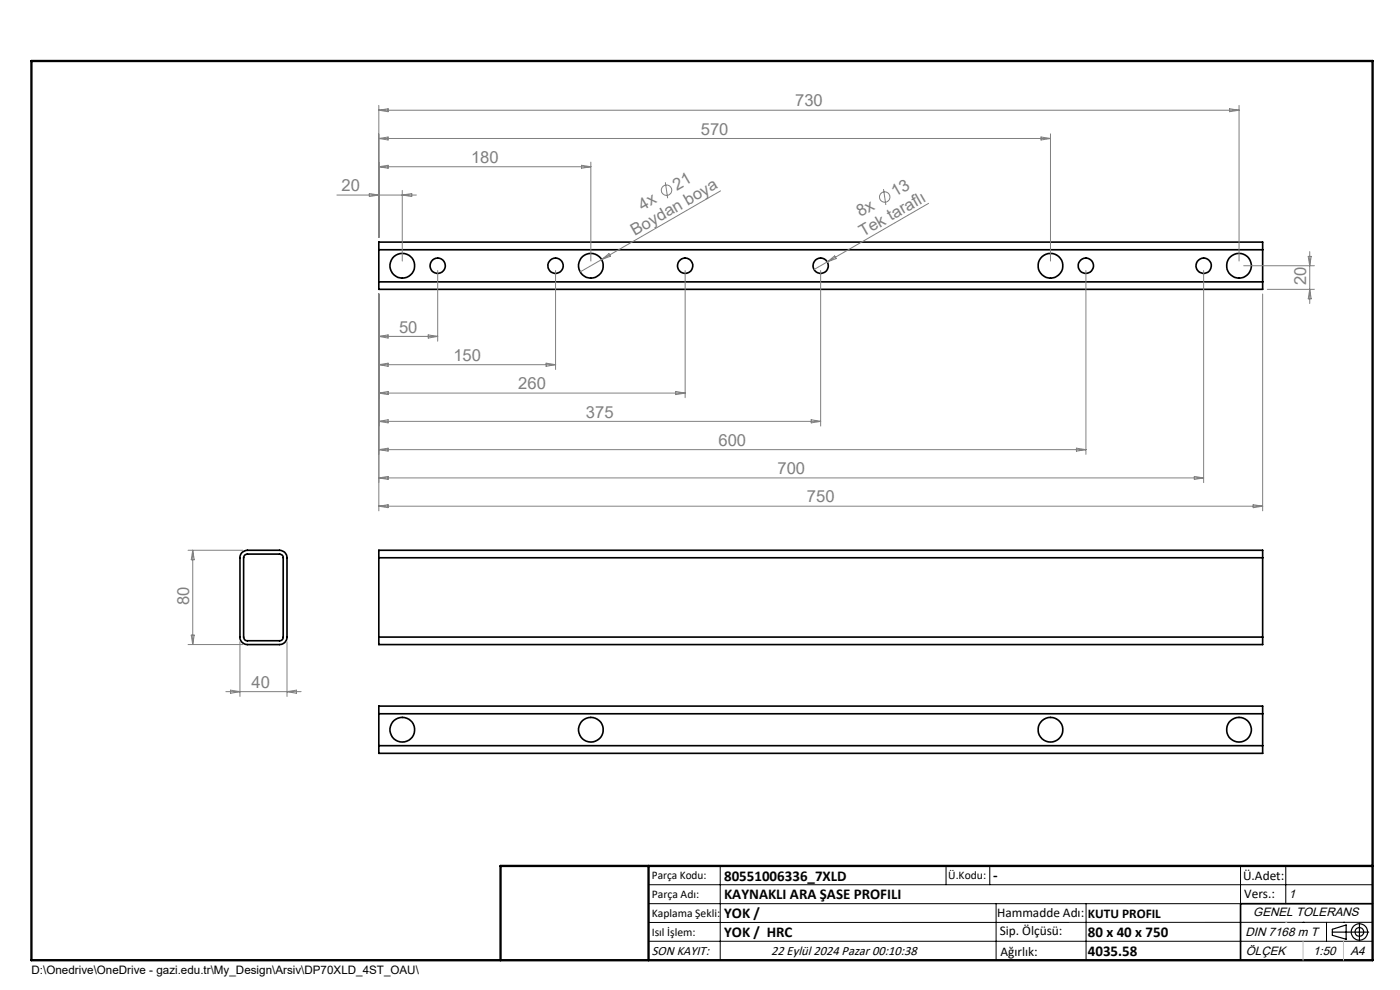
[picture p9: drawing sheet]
<svg xmlns="http://www.w3.org/2000/svg" width="297mm" height="210mm" viewBox="0 0 297 210" stroke-linecap="round" stroke-linejoin="round" font-family="sans-serif">
<g fill="none" stroke="#000" stroke-width=".35">
<path d="M80.4 59.8v1.6h187.5v-1.6M80.4 53v-1.6h187.5v1.6M80.4 53v6.8M80.4 59.8h187.5M80.4 53h187.5M267.9 53v6.8M51.4 117.2l1.1-.5h6.8a1.57 1.57 0 0 1 1.6 1.6v16.8a1.57 1.57 0 0 1-1.6 1.6h-6.8a1.57 1.57 0 0 1-1.6-1.6v-17.1zM51.9 117.7l.5-.2h6.9a.73 .73 0 0 1 .8 .8v16.8a.73 .73 0 0 1-.8 .8h-6.8a.78 .78 0 0 1-.8-.8v-16.8zM80.4 118.3v-1.6h187.5v1.6M80.4 118.3v16.8M80.4 118.3h187.5M267.9 118.3v16.8"/>
<path d="M80.4 135.1v1.6h187.5v-1.6M80.4 135.1h187.5M80.4 151.4v-1.6h187.5v1.6M80.4 158.2v1.6h187.5v-1.6M80.4 151.4h187.5M80.4 158.2h187.5M80.4 151.4v6.8M267.9 151.4v6.8M291.2 191.7h-28v12"/>
<circle cx="85.4" cy="56.4" r="2.63"/>
<circle cx="92.9" cy="56.4" r="1.63"/>
<circle cx="117.9" cy="56.4" r="1.63"/>
<circle cx="125.4" cy="56.4" r="2.63"/>
<circle cx="145.3" cy="56.4" r="1.63"/>
<circle cx="174.1" cy="56.4" r="1.63"/>
<circle cx="222.8" cy="56.4" r="2.63"/>
<circle cx="230.3" cy="56.4" r="1.62"/>
<circle cx="255.3" cy="56.4" r="1.63"/>
<circle cx="262.8" cy="56.4" r="2.63"/>
<circle cx="85.4" cy="154.8" r="2.62"/>
<circle cx="125.4" cy="154.8" r="2.62"/>
<circle cx="222.8" cy="154.8" r="2.62"/>
<circle cx="262.8" cy="154.8" r="2.62"/>
</g>
<g fill="none" stroke="#808080" stroke-width=".21">
<path d="M80.4 22.4v28M80.4 23.4l1.9-.3v.6zM80.4 29.4l1.9-.3v.6zM80.4 35.4l1.9-.3v.6zM80.4 35.4h44.9M80.4 29.4h142.4M80.4 23.4h182.5M123.4 35.1l1.9 .3-1.9 .3zM125.3 34.4v21M141.1 38.7l.5 3.3M220.8 29.1l2 .3-2 .3zM222.8 28.4v27"/>
<path d="M260.8 23.1l2.1 .3-2.1 .3zM262.9 22.4v33M71.5 41.4h16.8M78.4 41.1l2 .3-2 .3zM85.3 40.4v15M85.3 41.4l2-.3v.6zM92.9 57.4v15M117.9 57.4v21M127.6 55.1l-4.5 2.6M127.6 55.1l1.6-1.3 .3 .6zM145.3 57.4v27M152.9 40.5l-25.3 14.6"/>
<path d="M174.1 57.4v33M175.5 55.6l-2.8 1.6M175.5 55.6l1.6-1.3 .3 .5zM187.4 40.1l.5 3.4M197 43.1l-21.5 12.5M230.4 57.4v39M255.3 57.4v45M263.8 56.4h15M277.5 54.4h.7l-.4 2zM277.8 53.4v11M80.4 62.4v46M80.4 71.4l1.9-.4v.7z"/>
<path d="M80.4 77.4l1.9-.4v.7zM80.4 71.4h12.5M80.4 77.4h37.5M90.8 71l2.1 .4-2.1 .3zM115.9 77l2 .4-2 .3zM267.9 62.4v46M268.9 61.4h9.9M277.8 61.4l.4 2h-.7zM80.4 83.4l1.9-.4v.7zM80.4 89.4l1.9-.4v.7zM80.4 95.4l1.9-.3v.6zM80.4 83.4h64.9"/>
<path d="M80.4 89.4h93.7M80.4 95.4h150M143.3 83l2 .4-2 .3zM172.1 89l2 .4-2 .3zM228.4 95.1l2 .3-2 .3zM39.9 116.7h11.6M40.9 116.7v20M40.9 116.7l.3 2h-.6zM80.4 107.4h187.5M80.4 107.4l1.9-.3v.6zM80.4 101.4l1.9-.3v.6zM80.4 101.4h174.9"/>
<path d="M253.4 101.1l1.9 .3-1.9 .3zM265.9 107.1l2 .3-2 .3zM39.9 136.7h11.6M40.6 134.7h.6l-.3 2zM50.9 136.1v11.6M60.9 136.1v11.6M47.9 146.7h16M48.9 146.4l2 .3-2 .4zM60.9 146.7l2-.3v.7z"/>
<circle cx="141.4" cy="40.3" r="1.1"/>
<circle cx="187.7" cy="41.8" r="1.1"/>
</g>
<g fill="none" stroke="#000" stroke-width=".25">
<path d="M282.6 197.7h7.8M282.6 197.1l3-.9v3l-3-.8zM288.4 195.8v3.8M106.2 203.7h185"/>
<circle cx="288.4" cy="197.7" r="1.74"/>
<circle cx="288.4" cy="197.7" r=".93"/>
</g>
<g fill="none" stroke="#000" stroke-width=".21">
<path d="M137.6 187.7h153.6M137.6 191.7h153.6M137.6 199.7h153.6M152.8 183.7v20M200.7 183.7v4M210 183.7v4M211.3 191.7v12M230.4 191.7v12M263.2 183.7v20M272.8 183.7v8M276.4 195.6h.1M281.4 195.6v4.1"/>
<path d="M285 195.6h.1M291.2 195.6l-153.6 .1"/>
</g>
<path d="M6.7 12.9h284.5v190.8h-284.5zM137.6 183.7v20M291.2 183.7h-185v20" fill="none" stroke="#000" stroke-width=".5"/>
<path d="M276.4 199.7v4M285 199.7v4" fill="none" stroke="#c0c0c0" stroke-width=".21"/>
<path d="M272.8 195.6h.1" fill="none" stroke="#c0c0c0" stroke-width=".25"/>
<g font-size="3.5" fill="#808080">
<text x="168.7" y="22.6">730</text>
<text x="148.7" y="28.6">570</text>
<text x="99.9" y="34.6">180</text>
<text x="72.5" y="40.6">20</text>
<text x="143.6" y="40.4" transform="rotate(-30 143.6 40.4)">21</text>
<text x="189.9" y="41.9" transform="rotate(-30 189.9 41.9)">13</text>
<text x="136.3" y="44.7" transform="rotate(-30 136.3 44.7)">4x</text>
<text x="182.6" y="46.1" transform="rotate(-30 182.6 46.1)">8x</text>
<text x="134.7" y="50.1" transform="rotate(-30 134.7 50.1)">Boydan boya</text>
<text x="183.1" y="50.4" transform="rotate(-30 183.1 50.4)">Tek taraflı</text>
<text x="277.1" y="60.5" transform="rotate(-90 277.1 60.5)">20</text>
<text x="84.7" y="70.6">50</text>
<text x="96.2" y="76.6">150</text>
<text x="109.9" y="82.6">260</text>
<text x="124.3" y="88.6">375</text>
<text x="152.4" y="94.6">600</text>
<text x="164.9" y="100.6">700</text>
<text x="171.2" y="106.6">750</text>
<text x="40.1" y="128.4" transform="rotate(-90 40.1 128.4)">80</text>
<text x="53.4" y="145.9">40</text>
</g>
<g font-size="3.2">
<text x="153.6" y="186.8">80551006336_7XLD</text>
<text x="153.6" y="190.8">KAYNAKLI ARA ŞASE PROFILI</text>
<text x="210.7" y="186.6">-</text>
<text x="153.6" y="194.8">YOK /</text>
<text x="153.6" y="198.8">YOK / HRC</text>
<text x="230.8" y="198.7">80 x 40 x 750</text>
<text x="230.8" y="202.8">4035.58</text>
</g>
<g font-size="2.8">
<text x="263.7" y="186.7">Ü.Adet:</text>
<text x="263.9" y="190.5">Vers.:</text>
<text x="211.5" y="194.5">Hammadde Adı:</text>
<text x="230.8" y="194.7">KUTU PROFIL</text>
<text x="138.3" y="202.6">SON KAYIT:</text>
<text x="163.6" y="202.6">22 Eylül 2024 Pazar 00:10:38</text>
<text x="212.1" y="198.4">Sip. Ölçüsü:</text>
<text x="212.2" y="202.7">Ağırlık:</text>
</g>
<g font-size="2.6">
<text x="273.4" y="190.4">1</text>
<text x="265.9" y="194.4">GENEL TOLERANS</text>
<text x="264.2" y="198.5">DIN 7168 m T</text>
<text x="264.3" y="202.6">ÖLÇEK</text>
<text x="278.5" y="202.6">1:50</text>
<text x="286.5" y="202.6">A4</text>
</g>
<g font-size="2.5">
<text x="138.3" y="186.4">Parça Kodu:</text>
<text x="138.3" y="190.5">Parça Adı:</text>
<text x="201.2" y="186.5">Ü.Kodu:</text>
<text x="138.3" y="194.5">Kaplama Şekli:</text>
<text x="138.3" y="198.6">Isıl İşlem:</text>
<text x="6.7" y="206.7">D:\Onedrive\OneDrive - gazi.edu.tr\My_Design\Arsiv\DP70XLD_4ST_OAU\</text>
</g>
</svg>
